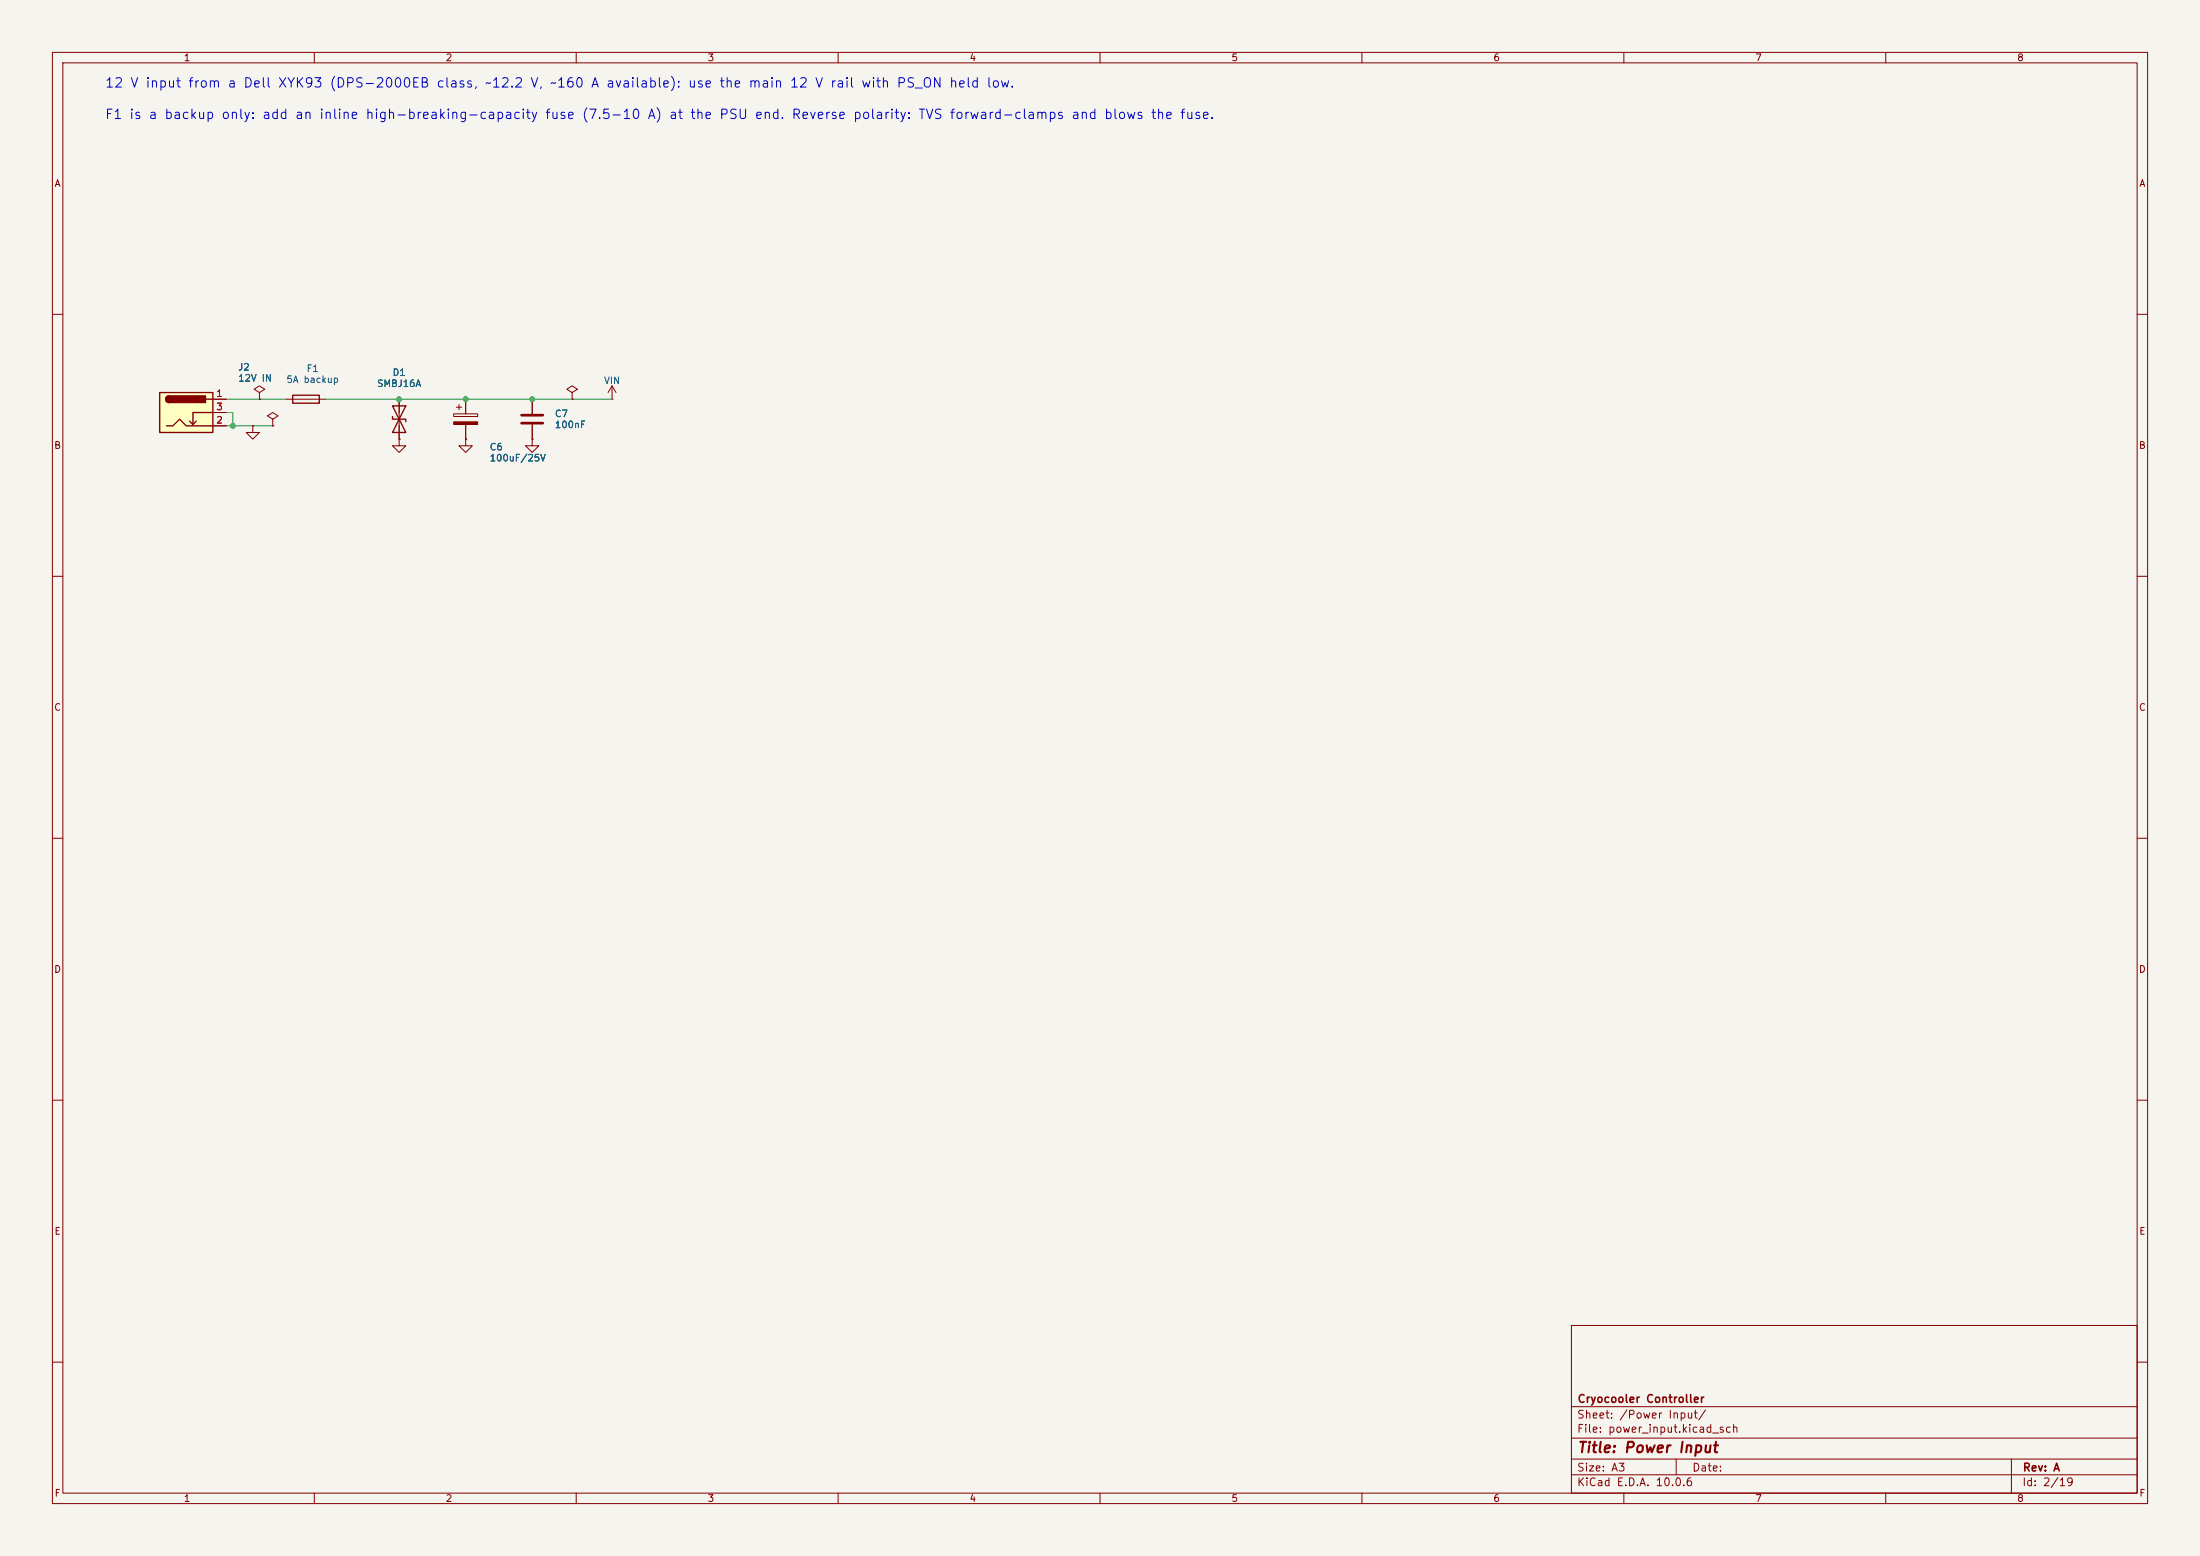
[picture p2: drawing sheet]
<svg xmlns="http://www.w3.org/2000/svg" width="420mm" height="297mm" viewBox="0 0 420 297" stroke-linecap="round" stroke-linejoin="round" font-family="sans-serif">
<path d="M0 0h420v297h-420z" fill="#f5f4ef" stroke="#f5f4ef" stroke-width=".19"/>
<g fill="none" stroke="#840000" stroke-width=".19">
<path d="M10 10h400v277h-400zM12 12h396v273h-396zM60 10v2M110 10v2M160 10v2M210 10v2M260 10v2M310 10v2M360 10v2M10 60h2M86.6 79h4.6v.5h-4.6zM87.1 77.7h1"/>
<path d="M87.6 77.2v1M88.9 76.2v2.8M101.6 76.2v2.8M109.2 74.9l1-.6-1-.6-1 .6 1 .6v1.3M109.2 76.2h.1M116.8 76.2h.1M116.8 73.7l-.7 1.2M116.8 73.7l.8 1.2M116.8 73.7v2.5M408 60h2M48.3 81.3v1.3h1.2l-1.2 1.2-1.3-1.2h1.3M48.3 81.3h.1"/>
<path d="M88.9 83.8v1.3h1.3l-1.3 1.3-1.3-1.3h1.3M88.9 83.8h.1M88.9 81v2.8M101.6 83.8v1.3h1.3l-1.3 1.3-1.3-1.3h1.3M101.6 83.8h.1M101.6 81v2.8M10 110h2M408 110h2M10 160h2M408 160h2M10 210h2M408 210h2"/>
<path d="M300 253h108v32h-108zM10 260h2M300 278.5h108M300 274.5h108M300 268.5h108M320 278.5v3M384 278.5v6.5M408 260h2M60 285v2M110 285v2M160 285v2M210 285v2"/>
<path d="M260 285v2M300 281.5h108M310 285v2M360 285v2"/>
</g>
<path d="M99.6 79.2h4M99.6 80.8h4" fill="none" stroke="#840000" stroke-width=".51"/>
<path d="M86.6 80.5h4.6v.5h-4.6z" fill="#840000" stroke="#840000" stroke-width=".19"/>
<path d="M30.5 74.9h10.1v7.7h-10.1z" fill="#ffffc2"/>
<path d="M30.5 74.9h10.1v7.7h-10.1zM32.3 75.6a.64 .64 0 0 0-.7 .6 .64 .64 0 0 0 .7 .6M39.4 76.2h1.2M40.6 78.7h-3.8v2.3l-.6-.6M55.9 75.4h5.1v1.6h-5.1zM74.9 77.5l2.6 5.1h-2.6l2.6-5.1zM74.9 79.5v.5h2.6v.5M31.7 81.3h1.3l1.3-1.3 1.3 1.3h5M37.5 80.4l-.7 .6" fill="none" stroke="#840000" stroke-width=".25"/>
<g fill="#840000" stroke="#840000" stroke-width=".25">
<path d="M31.8 75.8l.5-.2v1.2a.63 .63 0 0 1-.6-.4 .63 .63 0 0 1 .1-.6z"/>
<path d="M32.3 75.6h6.9v1.2h-6.9z"/>
</g>
<g fill="none" stroke="#840000" stroke-width=".19">
<path d="M40.6 76.2h2.6M40.6 78.7h2.6M49.5 74.9l1-.6-1-.6-1 .6 1 .6v1.3M49.5 76.2h.1M54.6 76.2h7.6M76.2 76.2v7.6M88.9 76.2v2.8M101.6 76.2v2.8M109.2 76.2h.1M40.6 81.3h2.6M48.3 81.3h.1M52.1 80l1-.6-1-.7-1 .7 1 .6v1.3"/>
<path d="M52.1 81.3h.1M76.2 83.8v1.3h1.3l-1.3 1.3-1.3-1.3h1.3M76.2 83.8h.1M88.9 83.8h.1M88.9 81v2.8M101.6 83.8h.1M101.6 81v2.8"/>
</g>
<path d="M43.2 78.7h1.2v2.6M43.2 76.2h11.4M62.2 76.2h54.6M43.2 81.3h8.9" fill="none" stroke="#009600" stroke-width=".19"/>
<g fill="#009600" stroke="#009600" stroke-width=".19">
<circle cx="101.6" cy="76.2" r=".46"/>
<circle cx="76.2" cy="76.2" r=".46"/>
<circle cx="88.9" cy="76.2" r=".46"/>
<circle cx="44.4" cy="81.3" r=".46"/>
</g>
<text font-size="2" fill="#840000" x="301" y="277.8">Title: Power Input</text>
<g font-size="1.8" fill="#0000c2">
<text x="19.9" y="17.2">12 V input from a Dell XYK93 (DPS-2000EB class, ~12.2 V, ~160 A available): use the main 12 V rail with PS_ON held low.</text>
<text x="19.9" y="23.2">F1 is a backup only: add an inline high-breaking-capacity fuse (7.5-10 A) at the PSU end. Reverse polarity: TVS forward-clamps and blows the fuse.</text>
</g>
<g font-size="1.5" fill="#840000">
<text x="301" y="268.1">Cryocooler Controller</text>
<text x="300.9" y="273.8">File: power_input.kicad_sch</text>
<text x="300.9" y="271.1">Sheet: /Power Input/</text>
<text x="300.9" y="281.2">Size: A3</text>
<text x="322.9" y="281.2">Date:</text>
<text x="386" y="281.2">Rev: A</text>
<text x="300.9" y="284">KiCad E.D.A. 10.0.6</text>
<text x="385.9" y="284">Id: 2/19</text>
</g>
<g font-size="1.3" fill="#840000">
<text x="35" y="12">1</text>
<text x="85" y="12">2</text>
<text x="135" y="12">3</text>
<text x="185" y="12">4</text>
<text x="235" y="12">5</text>
<text x="285" y="12">6</text>
<text x="335" y="12">7</text>
<text x="385" y="12">8</text>
<text x="10.3" y="36">A</text>
<text x="408.3" y="36">A</text>
<text x="10.2" y="86">B</text>
<text x="408.2" y="86">B</text>
<text x="10.2" y="136">C</text>
<text x="408.2" y="136">C</text>
<text x="10.2" y="186">D</text>
<text x="408.2" y="186">D</text>
<text x="10.3" y="236">E</text>
<text x="408.3" y="236">E</text>
<text x="10.3" y="286">F</text>
<text x="35" y="287">1</text>
<text x="85" y="287">2</text>
<text x="135" y="287">3</text>
<text x="185" y="287">4</text>
<text x="235" y="287">5</text>
<text x="285" y="287">6</text>
<text x="335" y="287">7</text>
<text x="385" y="287">8</text>
<text x="408.3" y="286">F</text>
</g>
<g font-size="1.3" fill="#006464">
<text x="45.4" y="71">J2</text>
<text x="58.4" y="71.3">F1</text>
<text x="45.4" y="73.1">12V IN</text>
<text x="54.6" y="73.4">5A backup</text>
<text x="71.9" y="74.2">SMBJ16A</text>
<text x="74.8" y="72.1">D1</text>
<text x="115.2" y="73.6">VIN</text>
<text x="105.8" y="79.9">C7</text>
<text x="105.8" y="82">100nF</text>
<text x="93.4" y="86.3">C6</text>
<text x="93.4" y="88.4">100uF/25V</text>
</g>
<g font-size="1.3" fill="#a90000">
<text x="41.2" y="76.1">1</text>
<text x="41.2" y="81.1">2</text>
<text x="41.2" y="78.6">3</text>
</g>
</svg>
